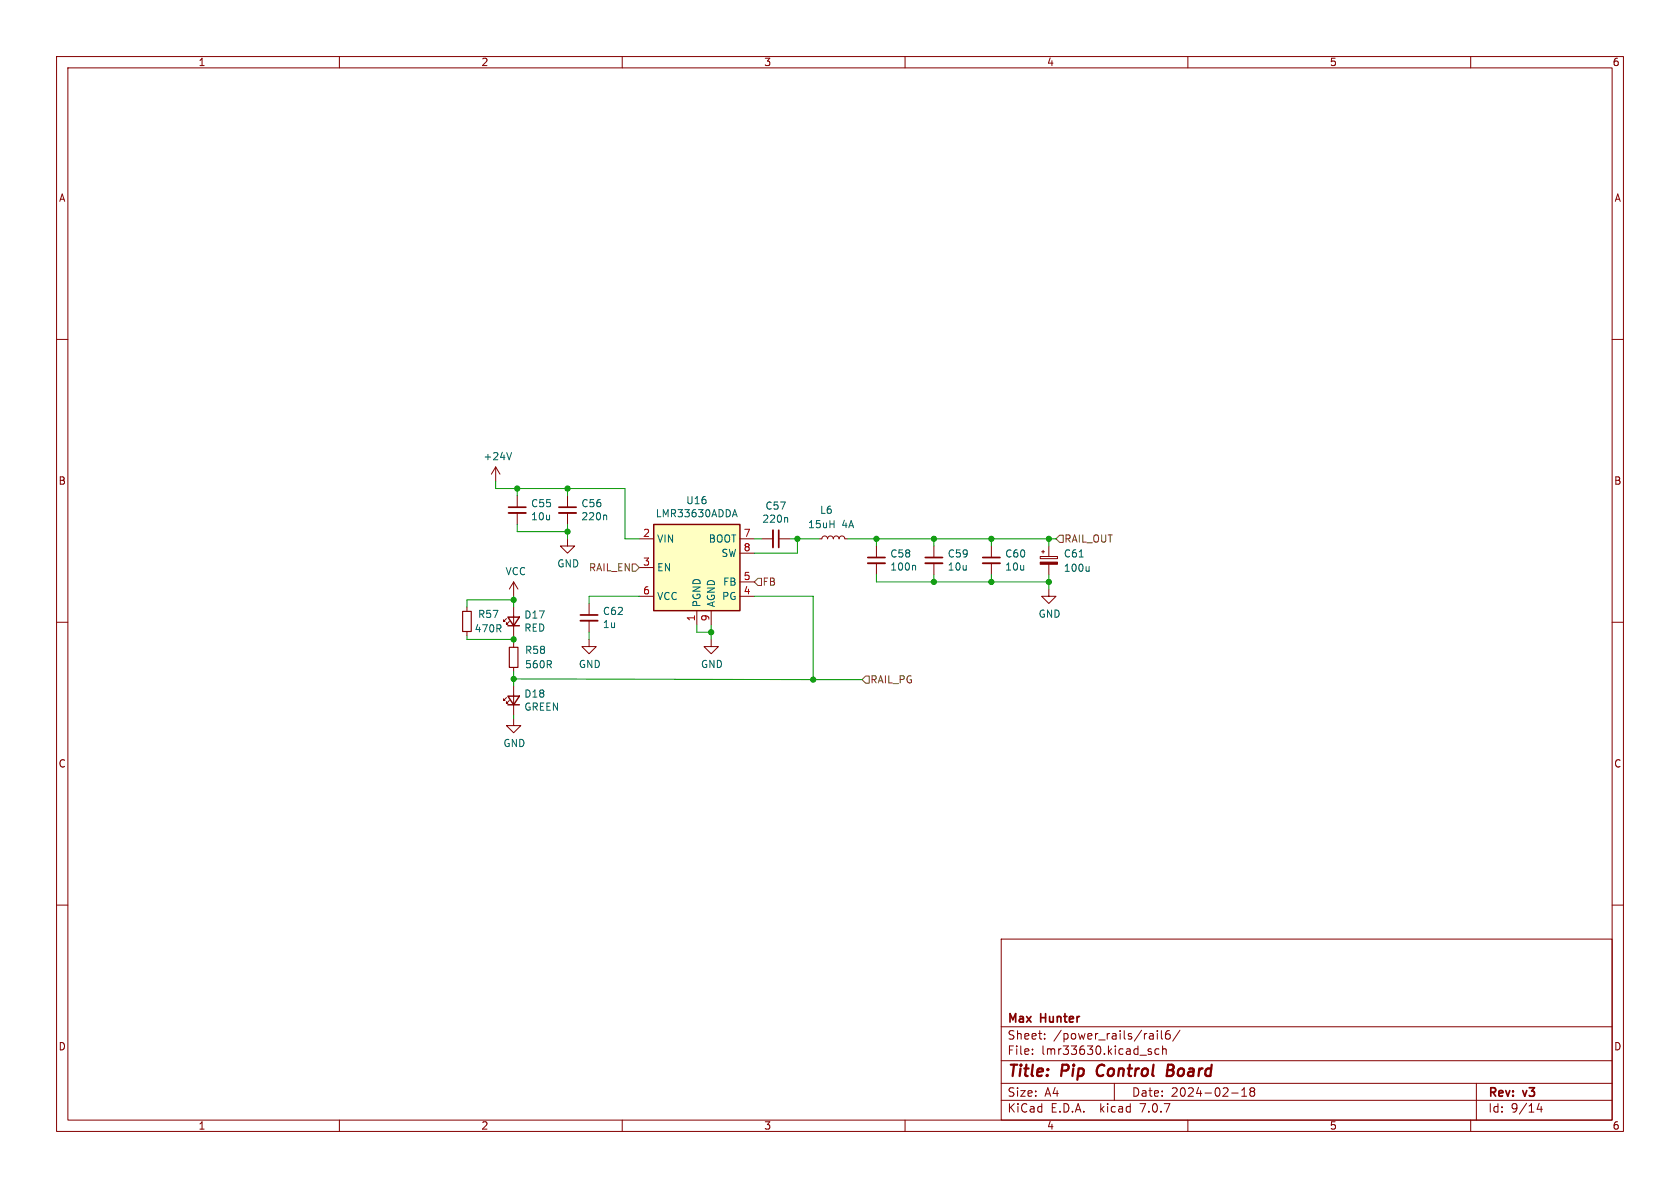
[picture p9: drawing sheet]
<svg xmlns="http://www.w3.org/2000/svg" width="297mm" height="210mm" viewBox="0 0 297 210" stroke-linecap="round" stroke-linejoin="round" font-family="sans-serif">
<g fill="none" stroke="#840000" stroke-width=".18">
<path d="M10 10h277v190h-277zM12 12h273v186h-273zM60 10v2M110 10v2M160 10v2M210 10v2M260 10v2M10 60h2M285 60h2M87.6 82.6l-.7 1.2M87.6 82.6v2.5M87.6 82.6l.8 1.2"/>
<path d="M91.4 87.6v2.1M91.4 90.7v2M100.3 95.3v1.2h1.3l-1.3 1.3-1.2-1.3h1.2M100.3 87.6v2.1M100.3 90.7v2M113 95.3h2.6M130.8 95.3h2.5M130.8 97.8h2.5M134.6 95.3h2.1M137.7 95.3h2M144.8 95.3h.5l.1-.4 .4-.2 .4 .2 .1 .4 .2-.4 .3-.2 .4 .2 .1 .4 .2-.4 .3-.2 .4 .2 .1 .4 .2-.4 .4-.2 .3 .2 .2 .4h.5M154.9 96.5v2.1"/>
<path d="M154.9 99.6v2M165.1 96.5v2.1M165.1 99.6v2M175.3 96.5v2.1M175.3 99.6v2M183.9 98.4h3v.4h-3zM184.1 97.5h.6M184.4 97.3v.5M185.4 96.5v1.9M185.4 99.7v1.9M10 110h2M82.5 107.3v.8"/>
<path d="M82.5 111.6v.8M89.5 109.3l-.5 .6v-.3v.3h.3M90 109.9l-.5 .5v-.3v.3h.3M90.8 102.9v2.5M90.8 107.3v5.1M90.8 113.7v.7M90.8 118v.7M90.8 102.9l-.8 1.2M90.8 102.9l.8 1.2M104.1 113v1.3h1.3l-1.3 1.3-1.2-1.3h1.2M104.1 106.7v2M104.1 109.7v2.1"/>
<path d="M113 100.3h2.6M113 105.4h2.6M123.2 108v2.5M125.7 113v1.3h1.3l-1.3 1.3-1.2-1.3h1.2M125.7 108v2.5M130.8 105.4h2.5M130.8 102.9h2.5M185.4 104.1v1.3h1.3l-1.3 1.3-1.3-1.3h1.3M285 110h2M89.5 123.3l-.5 .5v-.2v.2h.3M90 123.8l-.5 .5v-.2v.2h.3M90.8 127v1.3h1.3l-1.3 1.2-1.3-1.2h1.3"/>
<path d="M90.8 121.3v5.1M10 160h2M285 160h2M177 166h108v32h-108zM60 198v2M110 198v2M160 198v2M177 194.5h108M177 191.5h108M177 187.5h108M177 181.5h108M182.5 186.3v.1"/>
<path d="M182.5 185.5v.1M184.7 183.6v.1M184.7 182.8v.1M197 191.5v3M203.2 185.9l.3 .1 .1 .2-.2 .2h-.3M203.2 185.4l.3 .1M203.2 182.8h.6l.1 .9M203.2 183.6h.7M203.9 183.1l-.7 .1M204.6 182.2v.1M204.6 182.7v1M204.9 185.5l-.4-.1-.3 .3v.4l.1 .2h.6"/>
<path d="M205.3 182.2v1.3l.2 .2M205.5 185.5l.2-.1 .4 .1 .1 .9M205.5 184.9v1.5M206.7 182.2a.59 .59 0 0 0-.7 .6v.6l.2 .2 .4 .1 .2-.1 .1-.5-.2-.3h-.4l-.3 .3M208.6 182.1l-1.3 2M210 198v2M217.7 193.2h1.2M219.5 193.8h.9M219.5 192.7l.5-.4v1.5M221.2 192.9l-.2 .3v.3l.2 .3 .5-.1 .1-.2-.1-.4-.2-.2M221.2 192.9l-.2-.2 .2-.4 .5 .1 .1 .2-.3 .3M221.2 192.9h.3"/>
<path d="M260 198v2M261 191.5v6.5M272.1 195l-.4 1.1h1M272.5 195.6v1"/>
</g>
<path d="M194.2 188.5a1.27 1.27 0 0 0 0 1.6M206.4 189.2h.7M207.1 189.2l.2 .1M207.2 188.2h-.7l-.2 2 .9-.1M207.3 189.1l-.2 .1" fill="none" stroke="#840000" stroke-width=".4"/>
<path d="M115.6 92.7h15.2v15.3h-15.2z" fill="#ffffc2" stroke="#ffffc2" stroke-width=".18"/>
<path d="M115.6 92.7h15.2v15.3h-15.2zM89.8 109.1h2l-1 1.5zM89.8 110.6h2M89.8 123.1h2l-1 1.5zM89.8 124.6h2" fill="none" stroke="#840000" stroke-width=".25"/>
<path d="M90.4 80l-.4 1.3M107.1 91l.2 .2v.7M129.6 91h.6M129.9 90.1l.4 1.3M139.1 91.5l.1 .2v.6M161.7 99.9l.2 .2v.7M190.8 98.5h.7M192.5 100.2v.8M192.5 100.9l-.1 .1" fill="none" stroke="#006464" stroke-width=".18"/>
<path d="M89.9 90.7h3.1M98.8 90.7h3.1M136.7 93.7v3.1M153.4 99.6h3.1M163.6 99.6h3M173.7 99.6h3.1M102.6 109.7h3.1" fill="none" stroke="#840000" stroke-width=".33"/>
<path d="M89.9 89.7h3.1M98.8 89.7h3.1M137.7 93.7v3.1M153.4 98.6h3.1M163.6 98.6h3M173.7 98.6h3.1M102.6 108.7h3.1" fill="none" stroke="#840000" stroke-width=".3"/>
<path d="M81.8 108.1h1.5v3.5h-1.5zM90 114.4h1.6v3.6h-1.6z" fill="none" stroke="#840000" stroke-width=".2"/>
<path d="M183.9 99.4h3v.3h-3z" fill="#840000" stroke="#840000" stroke-width=".18"/>
<path d="M111.8 99.7h.6l.6 .6-.6 .7h-.6zM186.7 95.3l.6-.7h.7v1.3h-.7zM134 102.2h.6v1.3h-.6l-.7-.6zM153 119.5h.7v1.3h-.7l-.6-.7z" fill="none" stroke="#725600" stroke-width=".18"/>
<g fill="none" stroke="#009600" stroke-width=".18">
<path d="M87.6 85.1v1.3h22.9v8.9h2.5M91.4 86.4v1.2M91.4 92.7v1.3h8.9M100.3 86.4v1.2M100.3 92.7v2.6M133.3 95.3h1.3M139.7 95.3h5.1M141 95.3v2.5h-7.7M149.9 95.3h36.8M154.9 95.3v1.2M165.1 95.3v1.2M175.3 95.3v1.2"/>
<path d="M185.4 95.3v1.2M82.5 112.4v.6h8.3M90.8 105.4v1.9M90.8 112.4v1.3M90.8 118.7v2.6M90.8 106h-8.3v1.3M104.1 111.8v1.2M113 105.4h-8.9v1.3M123.2 110.5v1.3h2.5M125.7 110.5v2.5M133.3 105.4h10.5v14.7M154.9 101.6v1.3h30.5"/>
<path d="M165.1 101.6v1.3M175.3 101.6v1.3M185.4 101.6v2.5M90.8 126.4v.6M90.8 120l53 .1M143.8 120.1h8.6"/>
</g>
<g fill="#009600" stroke="#009600" stroke-width=".18">
<circle cx="165.1" cy="95.3" r=".46"/>
<circle cx="154.9" cy="95.3" r=".46"/>
<circle cx="165.1" cy="102.9" r=".46"/>
<circle cx="143.8" cy="120.1" r=".46"/>
<circle cx="185.4" cy="102.9" r=".46"/>
<circle cx="175.3" cy="102.9" r=".46"/>
<circle cx="175.3" cy="95.3" r=".46"/>
<circle cx="141" cy="95.3" r=".46"/>
<circle cx="185.4" cy="95.3" r=".46"/>
<circle cx="90.8" cy="113" r=".46"/>
<circle cx="90.8" cy="106" r=".46"/>
<circle cx="90.8" cy="120" r=".46"/>
<circle cx="100.3" cy="86.4" r=".46"/>
<circle cx="100.3" cy="94" r=".46"/>
<circle cx="91.4" cy="86.4" r=".46"/>
<circle cx="125.7" cy="111.8" r=".46"/>
</g>
<g font-size="2.8" fill="#840000">
<text x="178" y="190.9">Title:</text>
<text x="187.7" y="190.9">Pip</text>
<text x="194.7" y="190.9">Control</text>
<text x="207.9" y="190.9">Board</text>
</g>
<g font-size="2.1" fill="#840000">
<text x="178" y="184">Sheet:</text>
<text x="178" y="181.2">Max</text>
<text x="184" y="181.2">Hunter</text>
<text x="186.2" y="184">/power_rails/rail6/</text>
<text x="178" y="186.7">File:</text>
<text x="184.1" y="186.7">lmr33630.kicad_sch</text>
<text x="178" y="196.9">KiCad</text>
<text x="178" y="194.1">Size:</text>
<text x="184.7" y="194.1">A4</text>
<text x="185.7" y="196.9">E.D.A.</text>
<text x="194.6" y="196.9">kicad</text>
<text x="200" y="194.1">Date:</text>
<text x="201.8" y="196.9">7.0.7</text>
<text x="207" y="194.1">2024-02-18</text>
<text x="263" y="194.3">Rev:</text>
<text x="263" y="196.9">Id:</text>
<text x="267.1" y="196.9">9/14</text>
<text x="269.4" y="194.3">v3</text>
</g>
<g font-size="1.8" fill="#840000">
<text x="35" y="11.9">1</text>
<text x="85" y="11.9">2</text>
<text x="135" y="11.9">3</text>
<text x="185" y="11.9">4</text>
<text x="235" y="11.9">5</text>
<text x="285" y="11.9">6</text>
<text x="10.3" y="35.9">A</text>
<text x="285.3" y="35.9">A</text>
<text x="10.3" y="85.9">B</text>
<text x="285.3" y="85.9">B</text>
<text x="10.3" y="135.9">C</text>
<text x="285.3" y="135.9">C</text>
<text x="10.3" y="185.9">D</text>
<text x="285.3" y="185.9">D</text>
<text x="35" y="199.9">1</text>
<text x="85" y="199.9">2</text>
<text x="135" y="199.9">3</text>
<text x="185" y="199.9">4</text>
<text x="235" y="199.9">5</text>
<text x="285" y="199.9">6</text>
</g>
<g font-size="1.8" fill="#006464">
<text x="85.4" y="81.6">+24V</text>
<text x="93.8" y="89.9">C55</text>
<text x="102.7" y="89.9">C56</text>
<text x="121.2" y="89.3">U16</text>
<text x="93.8" y="92.2">10u</text>
<text x="102.7" y="92.2">220n</text>
<text x="115.8" y="91.6">LMR33630ADDA</text>
<text x="134.7" y="92.6">220n</text>
<text x="135.2" y="90.3">C57</text>
<text x="142.8" y="93.6">15uH</text>
<text x="144.9" y="91">L6</text>
<text x="148.8" y="93.6">4A</text>
<text x="89.3" y="101.9">VCC</text>
<text x="98.4" y="100.5">GND</text>
<text x="116.1" y="96.1">VIN</text>
<text x="116.1" y="101.2">EN</text>
<text x="125.2" y="96.1">BOOT</text>
<text x="127.4" y="98.7">SW</text>
<text x="157.3" y="101.1">100n</text>
<text x="157.3" y="98.8">C58</text>
<text x="167.4" y="98.8">C59</text>
<text x="167.4" y="101.1">10u</text>
<text x="177.6" y="98.8">C60</text>
<text x="177.6" y="101.1">10u</text>
<text x="188" y="101.3">100u</text>
<text x="188" y="98.7">C61</text>
<text x="116.1" y="106.3">VCC</text>
<text x="124.1" y="107.4" transform="rotate(-90 124.1 107.4)">PGND</text>
<text x="126.6" y="107.4" transform="rotate(-90 126.6 107.4)">AGND</text>
<text x="127.6" y="106.3">PG</text>
<text x="127.7" y="103.7">FB</text>
<text x="83.8" y="112">470R</text>
<text x="84.4" y="109.4">R57</text>
<text x="92.6" y="109.6">D17</text>
<text x="92.6" y="111.9">RED</text>
<text x="106.5" y="111.2">1u</text>
<text x="106.5" y="108.9">C62</text>
<text x="183.5" y="109.4">GND</text>
<text x="92.7" y="118.3">560R</text>
<text x="92.7" y="115.8">R58</text>
<text x="102.2" y="118.3">GND</text>
<text x="123.8" y="118.3">GND</text>
<text x="92.6" y="125.8">GREEN</text>
<text x="92.6" y="123.5">D18</text>
<text x="88.9" y="132.3">GND</text>
</g>
<g font-size="1.8" fill="#a90000">
<text x="113.6" y="95">2</text>
<text x="131.4" y="95">7</text>
<text x="113.6" y="100.1">3</text>
<text x="131.4" y="97.5">8</text>
<text x="113.6" y="105.2">6</text>
<text x="131.4" y="105.2">4</text>
<text x="131.4" y="102.6">5</text>
<text x="122.9" y="109.9" transform="rotate(-90 122.9 109.9)">1</text>
<text x="125.5" y="109.9" transform="rotate(-90 125.5 109.9)">9</text>
</g>
<g font-size="1.8" fill="#725600">
<text x="104" y="101.2">RAIL_EN</text>
<text x="188.1" y="96.1">RAIL_OUT</text>
<text x="134.7" y="103.7">FB</text>
<text x="153.8" y="121">RAIL_PG</text>
</g>
</svg>
